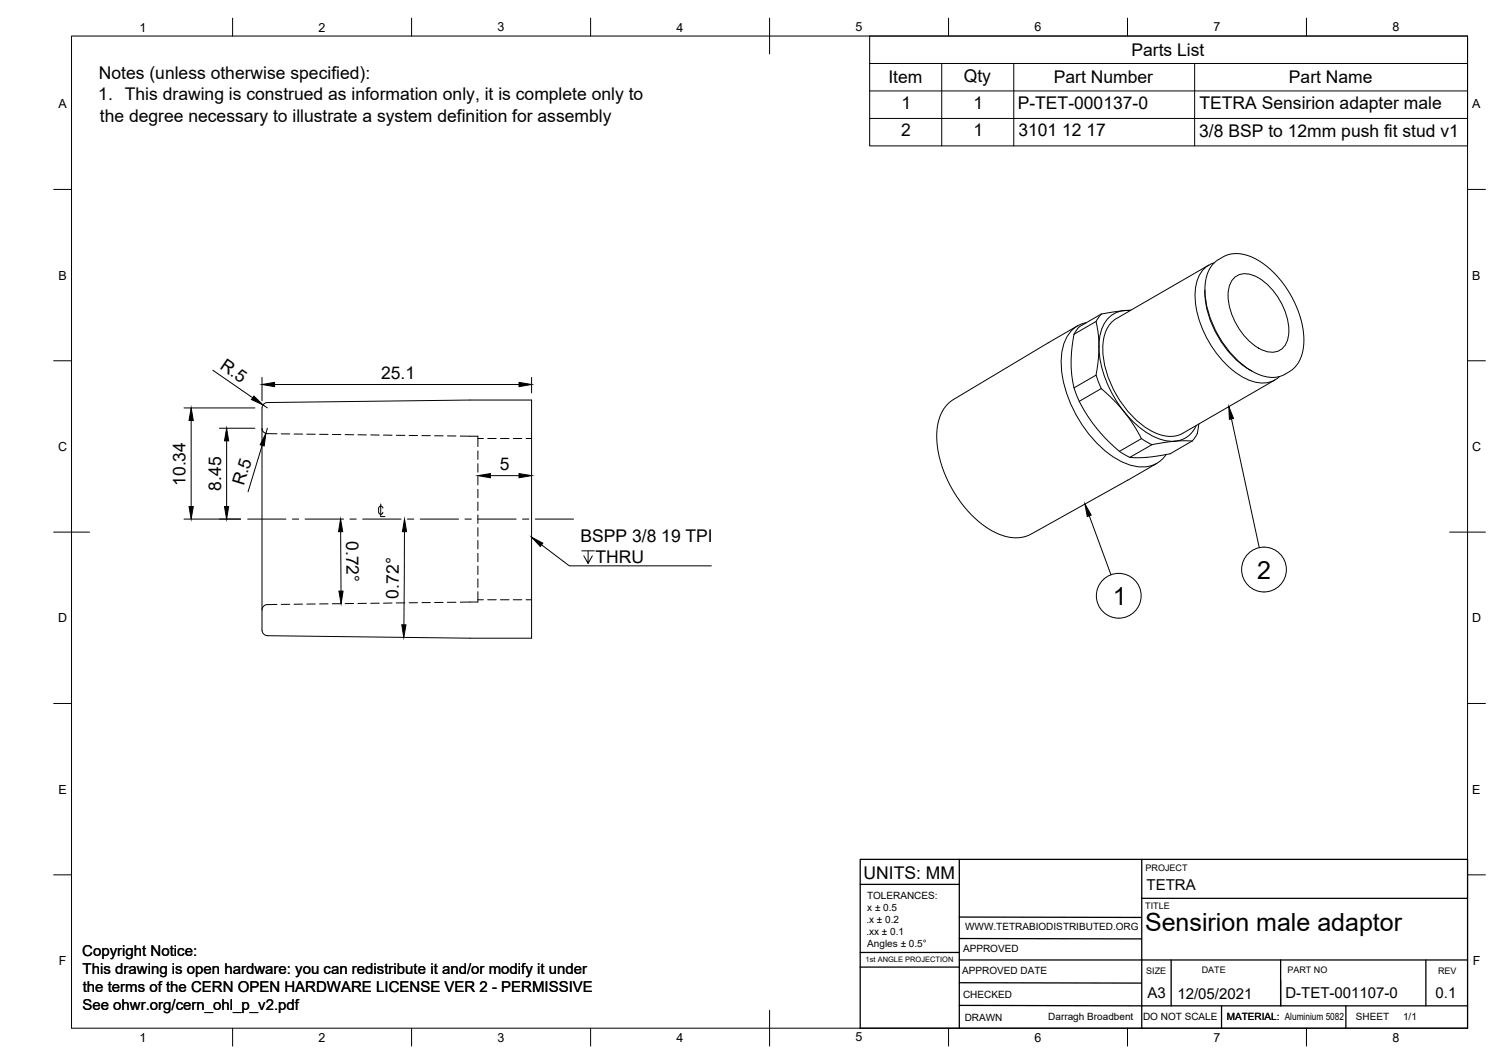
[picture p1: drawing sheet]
<svg xmlns="http://www.w3.org/2000/svg" width="420mm" height="297mm" viewBox="0 0 420 297" stroke-linecap="round" stroke-linejoin="round" font-family="sans-serif">
<!-- layer: Visible -->
<g fill="none" stroke="#000" stroke-width=".28">
<path d="M337.7 74l-25.8 14.9a9.3 9.3 0 0 0-3.8 8.5 29 29 0 0 0 13.1 22.7 9.3 9.3 0 0 0 9.2 .9l25.8-14.9M339.1 73.4a7.6 7.6 0 0 0-5.1 7 27.3 27.3 0 0 0 7.1 19.8 17.8 17.8 0 0 0 11 6.7 6.6 6.6 0 0 0 5.4-1.8M340.4 72.4a9.3 9.3 0 0 0-3.8 8.5 29 29 0 0 0 13.1 22.7 9.1 9.1 0 0 0 10.5 .2l1.8-1.6 1.2-1.9 .9-2.9 .2-3-.4-3.3-.7-2.9-1.4-3.4-1.8-3.3-2.1-3.1-2.8-3-2.6-2.1-2.7-1.5-2.8-.9-2.3-.1-2.4 .6-1.9 1.1M344.8 77.5a5.4 5.4 0 0 1 6.8 .1 18.4 18.4 0 0 1 8.4 16 4.8 4.8 0 0 1-7.3 4.2 18.1 18.1 0 0 1-9.5-16.6 5.9 5.9 0 0 1 1.6-3.7zM292.8 95.7l-26.6 15.9-1.7 1.4-1.5 2.3-.9 2.5-.4 3.4 .3 4.3 .8 3.8 1.3 3.5 1.9 3.7 2.4 3.7 2.2 2.7 3.7 3.5 2.6 1.7 2.1 1 1.9 .6 2.2 .4h1.7l1.6-.3 1.7-.7 35.1-19.7M300 93.3l-.8 6.8 .2 4.7 .6 3.5M301 91l-8.2 4.7M303.5 90.1a8.5 8.5 0 0 0-6.7 7.3 29 29 0 0 0 4.6 19.8 28.8 28.8 0 0 0 13.8 12.5 8.5 8.5 0 0 0 10.6-2.8M306.2 89.8l.6 3.6 .2 3.4M306.2 89.8l-6.2 3.5M307 96.8l-.2 3.5-.6 4.4M307 96.8a30.9 30.9 0 0 0 7.1 18.2"/>
<path d="M307.6 87.7l-6.1 3.5-1.5 2.1M307.7 87.7l-1.5 2.1M314.1 86.7l-6.5 1M314.1 86.7h1.6M314.1 86.7a7.8 7.8 0 0 0-6.9 7.3l-.2 2.8M315.9 86.6l-1.8 .1M336.6 80.9v.8M336.6 81.7a27.5 27.5 0 0 0 12.4 21.5M73.2 113.9v62.1M73.2 113.9a1.49 1.49 0 0 1 1.5-1.5l56.6-.7h17.2v66.5h-17.2l-56.6-.7a1.54 1.54 0 0 1-1.5-1.5M300 108.3l1.5 3.7M301.5 112l2.4 4.2 2.9 3.9 2.6 2.9 3.3 3"/>
<path d="M306.2 104.7l-6.2 3.6M306.2 104.7l1.5 3.8M307.6 108.5l3.5 3.2 3 3.3M307.6 108.5l-6.1 3.5M314.1 115l2.2 3.1 2.6 4.4M314.1 115a21 21 0 0 0 12 8.1 7.2 7.2 0 0 0 8.1-4.3M334.9 118.4l-.1 .9a4.8 4.8 0 0 1-1.8 3.8M349 103.2l.7 .4M312.7 126l2.9 1.7M318.9 122.5l-6.2 3.5M318.9 122.5l2.9 1.6M333 123.1h-4.5l-6.7 1-6.2 3.6"/>
<path d="M333 123.1l-6.1 3.6-6.1 .9-5.2 .1"/>
</g>
<!-- layer: Hidden -->
<g fill="none" stroke="#000" stroke-width=".28">
<path d="M73.2 119.6a1.52 1.52 0 0 0 1.5 1.5h2.7M78.5 121.1h2.4M82.1 121.2h2.4M85.7 121.2h2.4M89.3 121.2l2.4 .1M92.8 121.3h2.4M96.4 121.3l2.4 .1M100 121.4h2.4M103.6 121.4l2.3 .1M107.1 121.5h2.4M110.7 121.5h2.4M114.3 121.6h2.3"/>
<path d="M117.9 121.6h2.3M121.4 121.7h2.4M125 121.7h2.4M128.6 121.7l4.9 .1v2.9M133.5 125.9v2.4M133.5 129.4v2.4M133.5 133v2.4M133.5 136.6v2.4M133.5 122.4h1.5M136.2 122.4h2.4M139.8 122.4h2.4M143.4 122.4h2.4"/>
<path d="M147 122.4h1.5M133.5 140.2v2.3M133.5 143.7v2.4M133.5 147.3v2.4M133.5 150.9v2.4M133.5 154.5v2.3M133.5 158v2.4M77.4 168.7l-2.7 .1a1.52 1.52 0 0 0-1.5 1.5M80.9 168.7h-2.4M84.5 168.7h-2.4M88.1 168.6h-2.4M91.7 168.6h-2.4"/>
<path d="M95.2 168.5l-2.4 .1M98.8 168.5h-2.4M102.4 168.4l-2.4 .1M105.9 168.4h-2.3M109.5 168.3l-2.4 .1M113.1 168.3h-2.4M116.6 168.3h-2.3M120.2 168.2h-2.3M123.8 168.2h-2.4M127.4 168.1l-2.4 .1M133.5 161.6v2.4M133.5 165.2v2.9h-4.9"/>
<path d="M133.5 167.4h1.5M136.2 167.4h2.4M139.8 167.4h2.4M143.4 167.4h2.4M147 167.4h1.5"/>
</g>
<!-- layer: Border -->
<g fill="none" stroke="#000" stroke-width=".28">
<path d="M20 10.1h390v276.9h-390zM65 5.1v5M115 5.1v5M165 5.1v5M215 5.1v10M265 5.1v5M315 5.1v5M365 5.1v5M15 52.9h5M410 52.9h5M15 100.7h5M410 100.7h5"/>
<path d="M15 148.6h10M405 148.6h10M15 196.4h5M410 196.4h5M15 244.2h5M410 244.2h5M65 287v5M115 287v5M165 287v5M215 282.1v9.9M265 287v5M315 287v5"/>
<path d="M365 287v5"/>
</g>
<!-- layer: BOM -->
<g fill="none" stroke="#000" stroke-width=".28">
<path d="M243 10.1h167v30.6h-167zM243 17.7h167M263.1 17.7v23M283.2 17.7v23M333.7 17.7v23M243 25.4h167M243 33.1h167M344 116.9l7.8 36M304.3 144l6.1 16.5"/>
<circle cx="353.1" cy="159" r="6.3"/>
<circle cx="312.5" cy="166.3" r="6.3"/>
</g>
<!-- layer: TitleBlock -->
<g fill="none" stroke="#000" stroke-width=".36">
<path d="M268 239.9v47.1M410 239.9h-169.7v47.1h169.7v-46.9M240.3 246.9h27.7M268 256l50.8 .1M319 250.8h90.9M319 240.1v46.9M240.3 265.9h27.7M240.3 270h27.7M268 268h142M268 274.3l50.9 .2M268 262l50.9 .1M327.2 268v12.8"/>
<path d="M357.8 268v12.8M398.3 268v12.8M268 280.7l142 .1M341.2 280.8v6.2M376 280.8v6.2"/>
</g>
<!-- layer: BOM -->
<path d="M343.3 113.5l1.3 3.3-1.1 .3zM303.1 140.7l1.7 3.1-1.1 .4z" fill="#000" stroke="#000" stroke-width=".28"/>
<!-- layer: Center Lines -->
<path d="M69.2 144.9h10.7M81.7 144.9h1.8M85.2 144.9h10.8M97.7 144.9h1.8M101.3 144.9h10.7M113.8 144.9h1.8M117.4 144.9h10.7M129.9 144.9h1.8M133.5 144.9h10.7M146 144.9h1.7M149.5 144.9h10.7" fill="none" stroke="#000" stroke-width=".28"/>
<!-- layer: Annotations -->
<path d="M105.8 141.9v1.1M105.8 141.9a.58 .58 0 0 1 .6-.6 .58 .58 0 0 1 .6 .6M105.8 143a.58 .58 0 0 0 .6 .6 .58 .58 0 0 0 .6-.6M106.4 140.7v3.5h1.1M151.3 152.1l7.7 5.9h39.7M162.5 153.8h3.5M164.3 153.8v3.5l-1.2-2.1M165.5 155.2l-1.2 2.1" fill="none" stroke="#000" stroke-width=".28"/>
<!-- layer: Dimensions -->
<g fill="none" stroke="#000" stroke-width=".28">
<path d="M51.4 113.9h19.8M53.4 117.4v24M59.5 103.4l11.1 7.6M61.3 119.6h9.9M73.2 105.4v6.5M73.5 113l1.2 .9M74.7 119.6l-.4 1.4M76.7 107.3h68.3M148.5 105.4v4.3M63.3 123.1v18.3M73.2 124.3l-3.9 13M137 132.8h8"/>
<path d="M51.4 144.9h15.8M95.2 148.4l.1 16.6M113 148.4l-.2 26"/>
</g>
<g fill="#000" stroke="#000" stroke-width=".28">
<path d="M53.4 113.9l.6 3.5h-1.2zM70.9 110.6l2.6 2.4-3.2-1.5zM73.2 107.3l3.5-.5v1.1zM145 106.8l3.5 .5-3.5 .6zM63.3 119.6l.6 3.5h-1.2zM74.3 121l-.5 3.5-1.1-.3zM133.5 132.8l3.5-.6v1.2zM145 132.2l3.5 .6-3.5 .6zM52.8 141.4h1.2l-.6 3.5zM62.7 141.4h1.2l-.6 3.5zM95.1 144.9l.6 3.5h-1.1zM113 144.9l.6 3.5h-1.2z"/>
<path d="M94.7 165h1.1l-.5 3.5zM112.2 174.4h1.2l-.6 3.5z"/>
</g>
<!-- layer: Annotations -->
<path d="M148.5 150l3.1 1.6-.7 1z" fill="#000" stroke="#000" stroke-width=".28"/>
<g font-size="7">
<text x="351.2" y="161.5">2</text>
<text x="310.9" y="168.8">1</text>
<text x="319.9" y="259.8">Sensirion male adaptor</text>
</g>
<g font-size="4.9">
<text x="316.1" y="15.6">Parts List</text>
<text x="27.6" y="22.1">Notes (unless otherwise specified):</text>
<text x="248.2" y="23.3">Item</text>
<text x="269.3" y="22.8">Qty</text>
<text x="294.4" y="23.3">Part Number</text>
<text x="360.1" y="23.3">Part Name</text>
<text x="27.5" y="28.1">1. This drawing is construed as information only, it is complete only to</text>
<text x="27.9" y="33.9">the degree necessary to illustrate a system definition for assembly</text>
<text x="251.8" y="30.4">1</text>
<text x="272" y="30.4">1</text>
<text x="284.3" y="30.4">P-TET-000137-0</text>
<text x="335.1" y="30.4">TETRA Sensirion adapter male</text>
<text x="251.7" y="38.1">2</text>
<text x="272" y="38.1">1</text>
<text x="284.5" y="38.1">3101 12 17</text>
<text x="335" y="38.1">3/8 BSP to 12mm push fit stud v1</text>
<text x="61.3" y="102.7" transform="rotate(35 61.3 102.7)">R.5</text>
<text x="106.5" y="105.8">25.1</text>
<text x="139.6" y="131.2">5</text>
<text x="51.8" y="135.7" transform="rotate(-90 51.8 135.7)">10.34</text>
<text x="61.7" y="137" transform="rotate(-90 61.7 137)">8.45</text>
<text x="68.1" y="135.8" transform="rotate(-73 68.1 135.8)">R.5</text>
<text x="96.7" y="151" transform="rotate(90 96.7 151)">0.72°</text>
<text x="162.2" y="151.4">BSPP 3/8 19 TPI</text>
<text x="166.4" y="157.3">THRU</text>
<text x="111.4" y="167.1" transform="rotate(-90 111.4 167.1)">0.72°</text>
<text x="241.3" y="245.3">UNITS: MM</text>
</g>
<g font-size="4.2">
<text x="320.3" y="248.4">TETRA</text>
<text x="23" y="266.9">Copyright Notice:</text>
<text x="23.1" y="272">This drawing is open hardware: you can redistribute it and/or modify it under</text>
<text x="23.1" y="277">the terms of the CERN OPEN HARDWARE LICENSE VER 2 - PERMISSIVE</text>
<text x="320.5" y="278.6">A3</text>
<text x="328.9" y="278.8">12/05/2021</text>
<text x="359.1" y="278.7">D-TET-001107-0</text>
<text x="401" y="278.6">0.1</text>
<text x="23" y="282.1">See ohwr.org/cern_ohl_p_v2.pdf</text>
</g>
<g font-size="3.5">
<text x="39" y="8.8">1</text>
<text x="89" y="8.8">2</text>
<text x="139" y="8.8">3</text>
<text x="189" y="8.8">4</text>
<text x="239" y="8.8">5</text>
<text x="289" y="8.8">6</text>
<text x="339" y="8.8">7</text>
<text x="389" y="8.8">8</text>
<text x="16.3" y="30.2">A</text>
<text x="411.3" y="30.2">A</text>
<text x="16.3" y="78">B</text>
<text x="411.3" y="78">B</text>
<text x="16.2" y="125.9">C</text>
<text x="411.2" y="125.9">C</text>
<text x="16.2" y="173.7">D</text>
<text x="411.2" y="173.7">D</text>
<text x="16.3" y="221.6">E</text>
<text x="411.3" y="221.6">E</text>
<text x="16.4" y="269.4">F</text>
<text x="411.4" y="269.4">F</text>
<text x="39" y="290.8">1</text>
<text x="89" y="290.8">2</text>
<text x="139" y="290.8">3</text>
<text x="189" y="290.8">4</text>
<text x="239" y="290.8">5</text>
<text x="289" y="290.8">6</text>
<text x="339" y="290.8">7</text>
<text x="389" y="290.8">8</text>
</g>
<g font-size="2.8">
<text x="242.2" y="250.9">TOLERANCES:</text>
<text x="242" y="257.6">.x ± 0.2</text>
<text x="242.3" y="254.3">x ± 0.5</text>
<text x="242" y="261">.xx ± 0.1</text>
<text x="269.6" y="259.7">WWW.TETRABIODISTRIBUTED.ORG</text>
<text x="242.3" y="264.3">Angles ± 0.5°</text>
<text x="269" y="265.9">APPROVED</text>
<text x="268.8" y="272">APPROVED DATE</text>
<text x="269" y="278.5">CHECKED</text>
<text x="269.5" y="285">DRAWN</text>
<text x="292.9" y="284.7">Darragh Broadbent</text>
<text x="319.3" y="284.8">DO NOT SCALE</text>
<text x="342.7" y="284.8">MATERIAL: Aluminium 5082</text>
<text x="378.8" y="284.8">SHEET</text>
<text x="392" y="284.8">1/1</text>
</g>
<g font-size="2.5">
<text x="320" y="243.3">PROJECT</text>
<text x="320" y="253.8">TITLE</text>
<text x="320.2" y="271.9">SIZE</text>
<text x="335.7" y="271.7">DATE</text>
<text x="359.6" y="271.8">PART NO</text>
<text x="401.7" y="271.8">REV</text>
</g>
<text font-size="2.1" x="241.8" y="268.5">1st ANGLE PROJECTION</text>
</svg>
